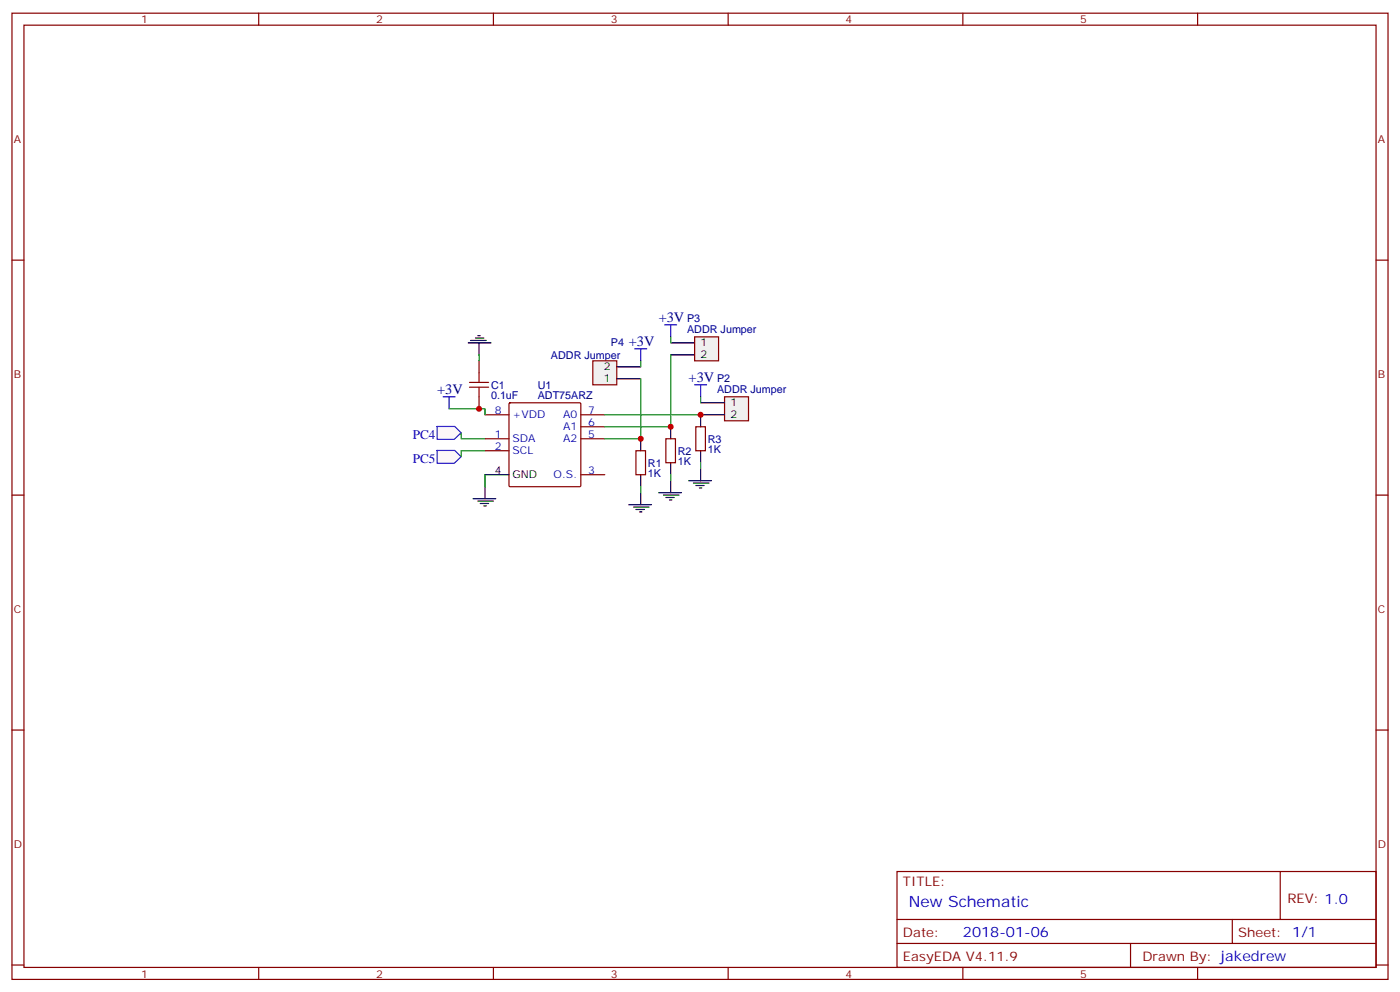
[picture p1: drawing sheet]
<svg xmlns="http://www.w3.org/2000/svg" width="412mm" height="292mm" viewBox="0 0 412 292" stroke-linecap="round" stroke-linejoin="round" font-family="sans-serif">
<g fill="none" stroke="#870000" stroke-width=".35">
<path d="M3.5 3.9h405.4v284.3h-405.4zM7.1 7.4h398.2v277.3h-398.2zM76.2 3.9v3.5M145.3 3.9v3.5M214.5 3.9v3.5M283.6 3.9v3.5M352.8 3.9v3.5M3.5 76.6h3.6M405.3 76.6h3.6M150 118.7l.3-.2h20.4l.3 .2 .1 24.2-.2 .3h-20.6l-.3-.2zM142.9 129.1h7M142.9 132.6h7"/>
<path d="M142.9 122.1h7M171.1 129.1h7.1M171.1 139.7h7.1M171.1 125.6h7.1M171.1 122.1h7.1M3.5 145.7h3.6M405.3 145.7h3.6M3.5 214.8h3.6M405.3 214.8h3.6M264.2 256.5h141.1v28.2h-141.1zM377.1 256.5v14.1M264.2 270.6h141.1"/>
<path d="M264.2 277.6h141.1M333 277.6v7.1M363 270.6v7M3.5 284h3.6M76.2 284.7v3.5M145.3 284.7v3.5M214.5 284.7v3.5M283.6 284.7v3.5M352.8 284.7v3.5M405.3 284h3.6"/>
</g>
<path d="M142.9 139.7h7" fill="none" stroke="#000" stroke-width=".35"/>
<path d="M213.4 116.8h7.1v7h-7.1z" fill="#f0f0f0" stroke="#870000" stroke-width=".35"/>
<path d="M206.4 118.5h7M188.7 129.1v3.5M188.7 139.7v3.5M197.6 125.6v3.5M197.6 136.2v3.5M206.4 132.6v3.6M213.4 122.1h-7v3.5" fill="none" stroke="#000" stroke-width=".35"/>
<path d="M187.3 132.6h2.8v7.1h-2.8zM196.1 129.1h2.9v7.1h-2.9zM205 125.6h2.8v7h-2.8z" fill="none" stroke="#870000" stroke-width=".35"/>
<path d="M204.6 99.1h7.1v7.1h-7.1z" fill="#f0f0f0" stroke="#870000" stroke-width=".35"/>
<path d="M197.6 100.9h7M197.6 104.4h7" fill="none" stroke="#000" stroke-width=".35"/>
<path d="M174.6 106.2h7.1v7h-7.1z" fill="#f0f0f0" stroke="#870000" stroke-width=".35"/>
<g fill="none" stroke="#000" stroke-width=".35">
<path d="M140.1 99.5h2.4M140.8 98.8h.7M137.9 100.9h6.7M138.6 100.2h4.6M141.1 100.9v3.5M181.7 111.5h7M181.7 107.9h7M206.4 137.9v3.6M139.3 146.8h6.7M140.8 147.5h4.5M141.5 148.2h2.4M142.5 148.9h.7"/>
<path d="M142.9 143.2v3.6M185.2 148.5h6.7M186.6 149.2h4.6M187.3 149.9h2.5M188.4 150.6h.7M188.7 145v3.5M194 145h6.7M195.4 145.7h4.6M196.1 146.4h2.5M197.2 147.1h.7M197.6 141.5v3.5M202.8 141.5h6.7"/>
<path d="M204.3 142.2h4.5M205 142.9h2.4M206 143.6h.7"/>
</g>
<path d="M138.3 113.9h5.6M138.3 112.5h5.6M141.1 109.7v2.8M141.1 113.9v2.9" fill="none" stroke="#a10000" stroke-width=".35"/>
<path d="M141.1 106.2v3.5M141.1 116.8v3.5" fill="none" stroke="#870000" stroke-width=".35"/>
<path d="M195.8 95.6h3.5M197.6 95.6v3.5M130.5 116.8h3.6M132.3 116.8v3.5M187 102.7h3.5M188.7 102.7v3.5M204.6 113.2h3.5M206.4 113.2v3.6" fill="none" stroke="#00f" stroke-width=".35"/>
<g fill="#fff7f7" stroke="#420aff" stroke-width=".35">
<path d="M128.7 125.5h5.3l1.8 1.9-2 1.9h-5z"/>
<path d="M128.7 132.6h5.3l1.8 1.8-2 1.9h-5z"/>
</g>
<g fill="none" stroke="#008700" stroke-width=".35">
<path d="M197.6 99.1v1.8M141.1 104.4v1.8M188.7 111.5v17.6h-10.5M188.7 106.2v1.7M197.6 104.4v21.2h-19.4M206.4 116.8v1.7M132.3 120.3h10.6v1.8M135.8 127.4v1.7h7.1M142.9 132.6h-7.1v1.8M142.9 139.7v3.5M178.2 122.1h28.2M197.6 139.7v1.8"/>
<path d="M206.4 136.2v1.7M188.7 143.2v1.8"/>
</g>
<g fill="#c00">
<circle cx="188.7" cy="129.1" r=".88"/>
<circle cx="197.6" cy="125.6" r=".88"/>
<circle cx="141.1" cy="120.3" r=".88"/>
<circle cx="206.4" cy="122.1" r=".88"/>
</g>
<text font-size="4.6" fill="#00f" x="267.8" y="267.1">New Schematic</text>
<g font-size="4.2" fill="#000080">
<text x="194" y="94.9">+3V</text>
<text x="185.2" y="102">+3V</text>
<text x="202.8" y="112.5">+3V</text>
<text x="128.8" y="116.1">+3V</text>
</g>
<text font-size="4.2" fill="#00f" x="283.6" y="275.9">2018-01-06</text>
<g font-size="3.9" fill="#00f">
<text x="121.6" y="129.1">PC4</text>
<text x="121.6" y="136.2">PC5</text>
</g>
<g font-size="3.9" fill="#800">
<text x="266" y="260.7">TITLE:</text>
<text x="379.2" y="265.6">REV: 1.0</text>
<text x="266" y="275.9">Date:</text>
<text x="364.8" y="275.9">Sheet: 1/1</text>
<text x="266" y="282.9">EasyEDA V4.11.9</text>
<text x="336.5" y="282.9">Drawn By: jakedrew</text>
</g>
<g font-size="3.2" fill="#800">
<text x="41.6" y="6.9">1</text>
<text x="110.8" y="6.9">2</text>
<text x="179.9" y="6.9">3</text>
<text x="249.1" y="6.9">4</text>
<text x="318.2" y="6.9">5</text>
<text x="4.1" y="42">A</text>
<text x="405.9" y="42">A</text>
<text x="4.1" y="111.1">B</text>
<text x="405.9" y="111.1">B</text>
<text x="4.1" y="180.3">C</text>
<text x="405.9" y="180.3">C</text>
<text x="4.1" y="249.4">D</text>
<text x="405.9" y="249.4">D</text>
<text x="41.6" y="287.7">1</text>
<text x="110.8" y="287.7">2</text>
<text x="179.9" y="287.7">3</text>
<text x="249.1" y="287.7">4</text>
<text x="318.2" y="287.7">5</text>
</g>
<g font-size="3.2" fill="#000080">
<text x="202.4" y="94.9">P3</text>
<text x="180" y="102">P4</text>
<text x="202.4" y="98.1">ADDR Jumper</text>
<text x="162.3" y="105.6">ADDR Jumper</text>
<text x="211.2" y="112.5">P2</text>
<text x="144.6" y="117.5">0.1uF</text>
<text x="144.6" y="114.4">C1</text>
<text x="158.4" y="117.5">ADT75ARZ</text>
<text x="158.4" y="114.4">U1</text>
<text x="211.2" y="115.7">ADDR Jumper</text>
<text x="208.5" y="130.3">R3</text>
<text x="190.9" y="137.3">R1</text>
<text x="199.7" y="136.9">1K</text>
<text x="199.7" y="133.8">R2</text>
<text x="208.5" y="133.3">1K</text>
<text x="190.9" y="140.4">1K</text>
</g>
<g font-size="3.2">
<text x="206.4" y="102">1</text>
<text x="206.4" y="105.5">2</text>
<text x="177.9" y="112.5">1</text>
<text x="177.9" y="109">2</text>
<text x="215.2" y="119.6">1</text>
<text x="215.2" y="123.1">2</text>
<text x="145.8" y="139.3">4</text>
<text x="151" y="140.8">GND</text>
</g>
<g font-size="3.2" fill="#00f">
<text x="145.8" y="121.7">8</text>
<text x="151" y="123.1">+VDD</text>
<text x="165.9" y="123.1">A0</text>
<text x="173.2" y="125.2">6</text>
<text x="173.2" y="121.7">7</text>
<text x="145.8" y="128.8">1</text>
<text x="151" y="130.2">SDA</text>
<text x="165.9" y="130.2">A2</text>
<text x="165.9" y="126.6">A1</text>
<text x="173.2" y="128.8">5</text>
<text x="145.8" y="132.3">2</text>
<text x="151" y="133.7">SCL</text>
<text x="163.1" y="140.8">O.S.</text>
<text x="173.2" y="139.3">3</text>
</g>
</svg>
